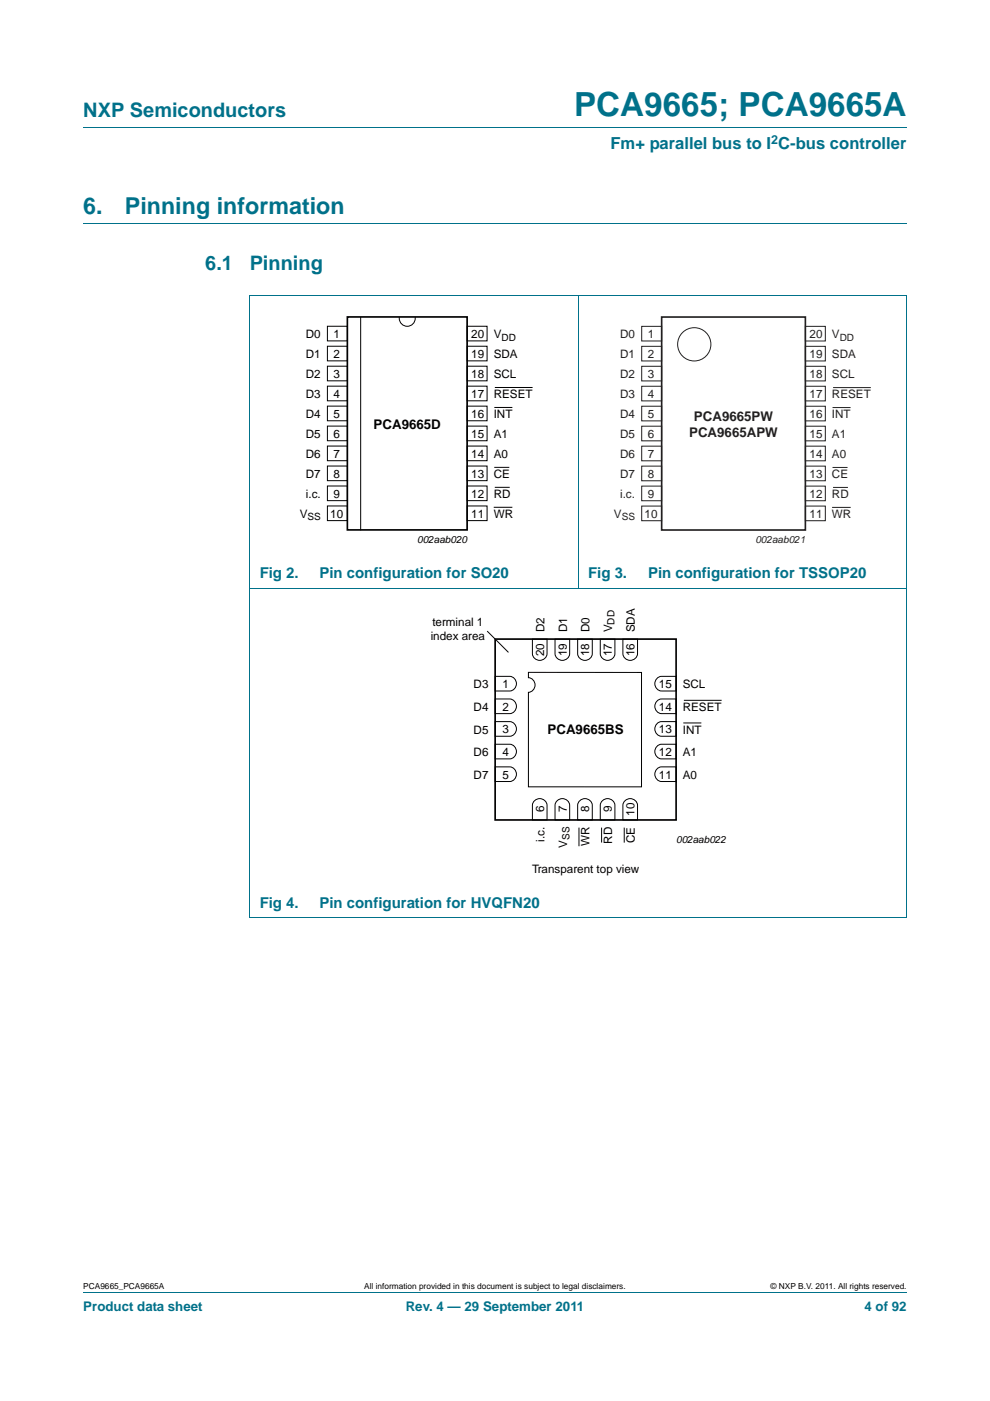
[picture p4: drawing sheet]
<svg xmlns="http://www.w3.org/2000/svg" width="210mm" height="297mm" viewBox="0 0 210 297" stroke-linecap="round" stroke-linejoin="round" font-family="sans-serif">
<path d="M17.7 27h174.6M17.7 47.4h174.6M52.9 62.6h139.4M53 62.7v131.8M122.6 62.6v62.2M192.3 62.7v131.8M52.9 124.7h139.4M52.9 194.6h139.4M17.7 273.9h174.6" fill="none" stroke="#00718a" stroke-width=".21"/>
<g fill="none" stroke="#000" stroke-width=".21">
<path d="M69.4 69.2h4.3v3.1h-4.3zM69.4 73.4h4.3v3.1h-4.3zM69.4 77.6h4.3v3.1h-4.3zM76.5 67.2v45.2M84.7 67.2a1.71 1.71 0 0 0 1.7 2 1.71 1.71 0 0 0 1.7-2M99.1 77.6h4.2v3.1h-4.2zM99.1 69.2h4.2v3.1h-4.2zM99.1 73.4h4.2v3.1h-4.2zM69.4 81.9h4.3v3.1h-4.3zM69.4 86.1h4.3v3.1h-4.3zM69.4 90.3h4.3v3.1h-4.3zM69.4 94.6h4.3v3.1h-4.3z"/>
<path d="M69.4 98.8h4.3v3.1h-4.3zM99.1 94.6h4.2v3.1h-4.2zM99.1 98.8h4.2v3.1h-4.2zM99.1 86.1h4.2v3.1h-4.2zM99.1 90.3h4.2v3.1h-4.2zM99.1 81.9h4.2v3.1h-4.2zM104.8 99.1h3.2M104.9 86.4h3.8M105 82.2h8M69.4 103h4.3v3.1h-4.3zM69.4 107.3h4.3v3.1h-4.3zM99.1 103h4.2v3.1h-4.2z"/>
<path d="M99.1 107.3h4.2v3.1h-4.2zM104.7 107.6h4M104.9 103.3h3.2M103.3 133.8l4.5 4.5M112.9 135.5h3.1v3.1a1.56 1.56 0 0 1-1.5 1.4 1.56 1.56 0 0 1-1.6-1.4zM117.7 135.5h3.1v3.1a1.56 1.56 0 0 1-1.5 1.4 1.56 1.56 0 0 1-1.6-1.4zM122.5 135.5h3.1v3.1a1.56 1.56 0 0 1-1.5 1.4 1.56 1.56 0 0 1-1.6-1.4zM127.3 135.5h3.1v3.1a1.56 1.56 0 0 1-1.5 1.4 1.56 1.56 0 0 1-1.6-1.4zM132.1 135.5h3.1v3.1a1.56 1.56 0 0 1-1.5 1.4 1.56 1.56 0 0 1-1.6-1.4zM105 157.8h3.1a1.56 1.56 0 0 1 1.4 1.5 1.56 1.56 0 0 1-1.4 1.6h-3.1zM105 153h3.1a1.56 1.56 0 0 1 1.4 1.5 1.56 1.56 0 0 1-1.4 1.6h-3.1zM105 148.2h3.1a1.56 1.56 0 0 1 1.4 1.6 1.56 1.56 0 0 1-1.4 1.5h-3.1z"/>
<path d="M105 143.4h3.1a1.56 1.56 0 0 1 1.4 1.6 1.56 1.56 0 0 1-1.4 1.5h-3.1zM112.1 142.6h24v24.2h-24v-20a1.56 1.56 0 0 0 1.4-1.6 1.56 1.56 0 0 0-1.4-1.5zM139.5 158.1l.8-.3h3.1v3.1h-3.1a1.57 1.57 0 0 1-1.3-1.1 1.57 1.57 0 0 1 .5-1.7zM139.5 153.3l.8-.3h3.1v3.1h-3.1a1.57 1.57 0 0 1-1.3-1.1 1.57 1.57 0 0 1 .5-1.7zM139.5 148.5l.8-.3h3.1v3.1h-3.1a1.57 1.57 0 0 1-1.3-1.1 1.57 1.57 0 0 1 .5-1.7zM139.5 143.7l.8-.3h3.1v3.1h-3.1a1.57 1.57 0 0 1-1.3-1.1 1.57 1.57 0 0 1 .5-1.7zM144.9 153.3h3.9M145.1 148.5h8M105 162.6h3.1a1.56 1.56 0 0 1 1.4 1.5 1.56 1.56 0 0 1-1.4 1.6h-3.1zM113.2 169.9a1.57 1.57 0 0 1 1.7-.5 1.57 1.57 0 0 1 1.1 1.3v3.1h-3.1v-3.1zM118 169.9a1.57 1.57 0 0 1 1.7-.5 1.57 1.57 0 0 1 1.1 1.3v3.1h-3.1v-3.1zM122.8 175.5v3.9"/>
<path d="M122.8 169.9a1.57 1.57 0 0 1 1.7-.5 1.57 1.57 0 0 1 1.1 1.3v3.1h-3.1v-3.1zM127.6 175.5v3.1M127.6 169.9a1.57 1.57 0 0 1 1.7-.5 1.57 1.57 0 0 1 1.1 1.3v3.1h-3.1v-3.1zM132.4 175.5v3.2M132.4 169.9a1.57 1.57 0 0 1 1.7-.5 1.57 1.57 0 0 1 1.1 1.3v3.1h-3.1v-3.1zM139.5 162.9l.8-.3h3.1v3.1h-3.1a1.57 1.57 0 0 1-1.3-1.1 1.57 1.57 0 0 1 .5-1.7z"/>
</g>
<path d="M73.7 67.2h25.4v45.2h-25.4zM105 135.5h38.4v38.3h-38.4z" fill="none" stroke="#000" stroke-width=".35"/>
<g fill="none" stroke="#231f20" stroke-width=".21">
<path d="M136.1 69.2h4.2v3.1h-4.2zM136.1 73.4h4.2v3.1h-4.2zM136.1 77.7h4.2v3.1h-4.2zM170.8 77.7h4.3v3.1h-4.3zM170.8 69.2h4.3v3.1h-4.3zM170.8 73.4h4.3v3.1h-4.3zM136.1 81.9h4.2v3.1h-4.2zM136.1 86.1h4.2v3.1h-4.2zM136.1 90.4h4.2v3.1h-4.2zM136.1 94.6h4.2v3.1h-4.2zM136.1 98.8h4.2v3.1h-4.2zM170.8 94.6h4.3v3.1h-4.3z"/>
<path d="M170.8 98.8h4.3v3.1h-4.3zM170.8 86.1h4.3v3.1h-4.3zM170.8 90.4h4.3v3.1h-4.3zM170.8 81.9h4.3v3.1h-4.3zM176.6 99.1h3.2M176.6 86.4h3.8M176.7 82.2h8M136.1 103.1h4.2v3.1h-4.2zM136.1 107.3h4.2v3.1h-4.2zM170.8 103.1h4.3v3.1h-4.3zM170.8 107.3h4.3v3.1h-4.3zM176.5 107.6h3.9"/>
<path d="M176.7 103.3h3.2"/>
<circle cx="147.3" cy="73" r="3.5"/>
</g>
<path d="M140.3 67.2h30.5v45.2h-30.5z" fill="none" stroke="#231f20" stroke-width=".35"/>
<text font-size="7" fill="#00718a" x="121.8" y="24.6">PCA9665; PCA9665A</text>
<g font-size="4.9" fill="#00718a">
<text x="17.7" y="45.4">6.</text>
<text x="26.5" y="45.4">Pinning information</text>
</g>
<g font-size="4.2" fill="#00718a">
<text x="17.7" y="24.9">NXP Semiconductors</text>
<text x="43.5" y="57.3">6.1</text>
<text x="53" y="57.3">Pinning</text>
</g>
<text font-size="3.5" fill="#00718a" x="129.5" y="31.6">Fm+ parallel bus to I C-bus controller</text>
<g font-size="3.2" fill="#00718a">
<text x="55.1" y="122.6">Fig 2.</text>
<text x="67.8" y="122.6">Pin configuration for SO20</text>
<text x="124.7" y="122.6">Fig 3.</text>
<text x="137.4" y="122.6">Pin configuration for TSSOP20</text>
<text x="55.1" y="192.4">Fig 4.</text>
<text x="67.8" y="192.4">Pin configuration for HVQFN20</text>
</g>
<g font-size="2.8" fill="#231f20">
<text x="147.2" y="89.2">PCA9665PW</text>
<text x="146.2" y="92.5">PCA9665APW</text>
</g>
<g font-size="2.8">
<text x="79.2" y="90.9">PCA9665D</text>
<text x="116.1" y="155.5">PCA9665BS</text>
</g>
<g font-size="2.8" fill="#00718a">
<text x="17.7" y="277.9">Product data sheet</text>
<text x="86" y="277.9">Rev. 4 — 29 September 2011</text>
<text x="183.4" y="277.9">4 of 92</text>
</g>
<text font-size="2.6" fill="#00718a" x="163.6" y="30.5">2</text>
<g font-size="2.5">
<text x="64.9" y="71.7">D0</text>
<text x="70.7" y="71.6">1</text>
<text x="100" y="71.6">20</text>
<text x="104.7" y="71.7">V</text>
<text x="64.9" y="75.9">D1</text>
<text x="70.7" y="75.9">2</text>
<text x="100" y="75.9">19</text>
<text x="104.7" y="75.9">SDA</text>
<text x="64.9" y="80.2">D2</text>
<text x="70.7" y="80.1">3</text>
<text x="100" y="80.1">18</text>
<text x="104.7" y="80.2">SCL</text>
<text x="64.9" y="84.4">D3</text>
<text x="64.9" y="88.6">D4</text>
<text x="70.7" y="84.3">4</text>
<text x="70.7" y="88.6">5</text>
<text x="100" y="88.6">16</text>
<text x="100" y="84.3">17</text>
<text x="104.7" y="84.4">RESET</text>
<text x="104.7" y="88.6">INT</text>
<text x="64.9" y="92.9">D5</text>
<text x="70.7" y="92.8">6</text>
<text x="100" y="92.8">15</text>
<text x="104.7" y="92.9">A1</text>
<text x="64.9" y="97.1">D6</text>
<text x="64.9" y="101.3">D7</text>
<text x="70.7" y="97">7</text>
<text x="70.7" y="101.3">8</text>
<text x="100" y="97">14</text>
<text x="100" y="101.3">13</text>
<text x="104.7" y="97.1">A0</text>
<text x="104.7" y="101.3">CE</text>
<text x="64.9" y="105.6">i.c.</text>
<text x="70.7" y="105.5">9</text>
<text x="100" y="105.5">12</text>
<text x="104.7" y="105.6">RD</text>
<text x="63.6" y="109.8">V</text>
<text x="70" y="109.7">10</text>
<text x="100" y="109.7">11</text>
<text x="104.7" y="109.8">WR</text>
<text x="91.4" y="135.7">index area</text>
<text x="91.7" y="132.7">terminal 1</text>
<text x="115.5" y="134.1" transform="rotate(-90 115.5 134.1)">D2</text>
<text x="120.3" y="134.1" transform="rotate(-90 120.3 134.1)">D1</text>
<text x="125.1" y="134.1" transform="rotate(-90 125.1 134.1)">D0</text>
<text x="129.9" y="134.1" transform="rotate(-90 129.9 134.1)">V</text>
<text x="134.7" y="134.1" transform="rotate(-90 134.7 134.1)">SDA</text>
<text x="115.4" y="139.1" transform="rotate(-90 115.4 139.1)">20</text>
<text x="120.2" y="139.1" transform="rotate(-90 120.2 139.1)">19</text>
<text x="125" y="139.1" transform="rotate(-90 125 139.1)">18</text>
<text x="129.8" y="139.1" transform="rotate(-90 129.8 139.1)">17</text>
<text x="134.6" y="139.1" transform="rotate(-90 134.6 139.1)">16</text>
<text x="100.5" y="145.9">D3</text>
<text x="106.6" y="145.9">1</text>
<text x="139.8" y="145.9">15</text>
<text x="144.8" y="145.9">SCL</text>
<text x="100.5" y="155.5">D5</text>
<text x="100.5" y="150.7">D4</text>
<text x="106.6" y="155.5">3</text>
<text x="106.6" y="150.7">2</text>
<text x="139.8" y="155.5">13</text>
<text x="139.8" y="150.7">14</text>
<text x="144.8" y="155.5">INT</text>
<text x="144.8" y="150.7">RESET</text>
<text x="100.5" y="160.3">D6</text>
<text x="106.6" y="160.3">4</text>
<text x="139.8" y="160.3">12</text>
<text x="144.8" y="160.3">A1</text>
<text x="100.5" y="165.1">D7</text>
<text x="106.6" y="165.1">5</text>
<text x="139.8" y="165.1">11</text>
<text x="144.8" y="165.1">A0</text>
<text x="115.4" y="172.3" transform="rotate(-90 115.4 172.3)">6</text>
<text x="120.2" y="172.3" transform="rotate(-90 120.2 172.3)">7</text>
<text x="125" y="172.3" transform="rotate(-90 125 172.3)">8</text>
<text x="129.8" y="172.3" transform="rotate(-90 129.8 172.3)">9</text>
<text x="134.6" y="173" transform="rotate(-90 134.6 173)">10</text>
<text x="115.5" y="178.4" transform="rotate(-90 115.5 178.4)">i.c.</text>
<text x="120.3" y="179.8" transform="rotate(-90 120.3 179.8)">V</text>
<text x="125.1" y="179.4" transform="rotate(-90 125.1 179.4)">WR</text>
<text x="129.9" y="178.9" transform="rotate(-90 129.9 178.9)">RD</text>
<text x="134.7" y="178.7" transform="rotate(-90 134.7 178.7)">CE</text>
<text x="112.9" y="185.2">Transparent top view</text>
</g>
<g font-size="2.5" fill="#231f20">
<text x="131.5" y="71.7">D0</text>
<text x="137.4" y="71.7">1</text>
<text x="171.7" y="71.7">20</text>
<text x="176.5" y="71.7">V</text>
<text x="131.5" y="76">D1</text>
<text x="137.4" y="75.9">2</text>
<text x="171.7" y="75.9">19</text>
<text x="176.5" y="76">SDA</text>
<text x="131.5" y="80.2">D2</text>
<text x="137.4" y="80.1">3</text>
<text x="171.7" y="80.1">18</text>
<text x="176.5" y="80.2">SCL</text>
<text x="131.5" y="84.4">D3</text>
<text x="131.5" y="88.7">D4</text>
<text x="137.4" y="84.4">4</text>
<text x="137.4" y="88.6">5</text>
<text x="171.7" y="88.6">16</text>
<text x="171.7" y="84.4">17</text>
<text x="176.5" y="84.4">RESET</text>
<text x="176.5" y="88.7">INT</text>
<text x="131.5" y="92.9">D5</text>
<text x="137.4" y="92.8">6</text>
<text x="171.7" y="92.8">15</text>
<text x="176.5" y="92.9">A1</text>
<text x="131.5" y="97.1">D6</text>
<text x="131.5" y="101.4">D7</text>
<text x="137.4" y="97.1">7</text>
<text x="137.4" y="101.3">8</text>
<text x="171.7" y="97.1">14</text>
<text x="171.7" y="101.3">13</text>
<text x="176.5" y="97.1">A0</text>
<text x="176.5" y="101.4">CE</text>
<text x="131.5" y="105.6">i.c.</text>
<text x="137.4" y="105.5">9</text>
<text x="171.7" y="105.5">12</text>
<text x="176.5" y="105.6">RD</text>
<text x="130.2" y="109.8">V</text>
<text x="136.7" y="109.8">10</text>
<text x="171.7" y="109.8">11</text>
<text x="176.5" y="109.8">WR</text>
</g>
<g font-size="2.1">
<text x="106.4" y="72.2">DD</text>
<text x="65.2" y="110.3">SS</text>
<text x="88.5" y="115.2">002aab020</text>
<text x="130.4" y="132.4" transform="rotate(-90 130.4 132.4)">DD</text>
<text x="120.8" y="178.1" transform="rotate(-90 120.8 178.1)">SS</text>
<text x="143.4" y="178.7">002aab022</text>
</g>
<g font-size="2.1" fill="#231f20">
<text x="178.1" y="72.2">DD</text>
<text x="131.9" y="110.3">SS</text>
<text x="160.2" y="115.2">002aab021</text>
</g>
<g font-size="1.8">
<text x="17.7" y="273.3">PCA9665_PCA9665A</text>
<text x="77.2" y="273.3">All information provided in this document is subject to legal disclaimers.</text>
<text x="163.4" y="273.3">© NXP B.V. 2011. All rights reserved.</text>
</g>
</svg>
